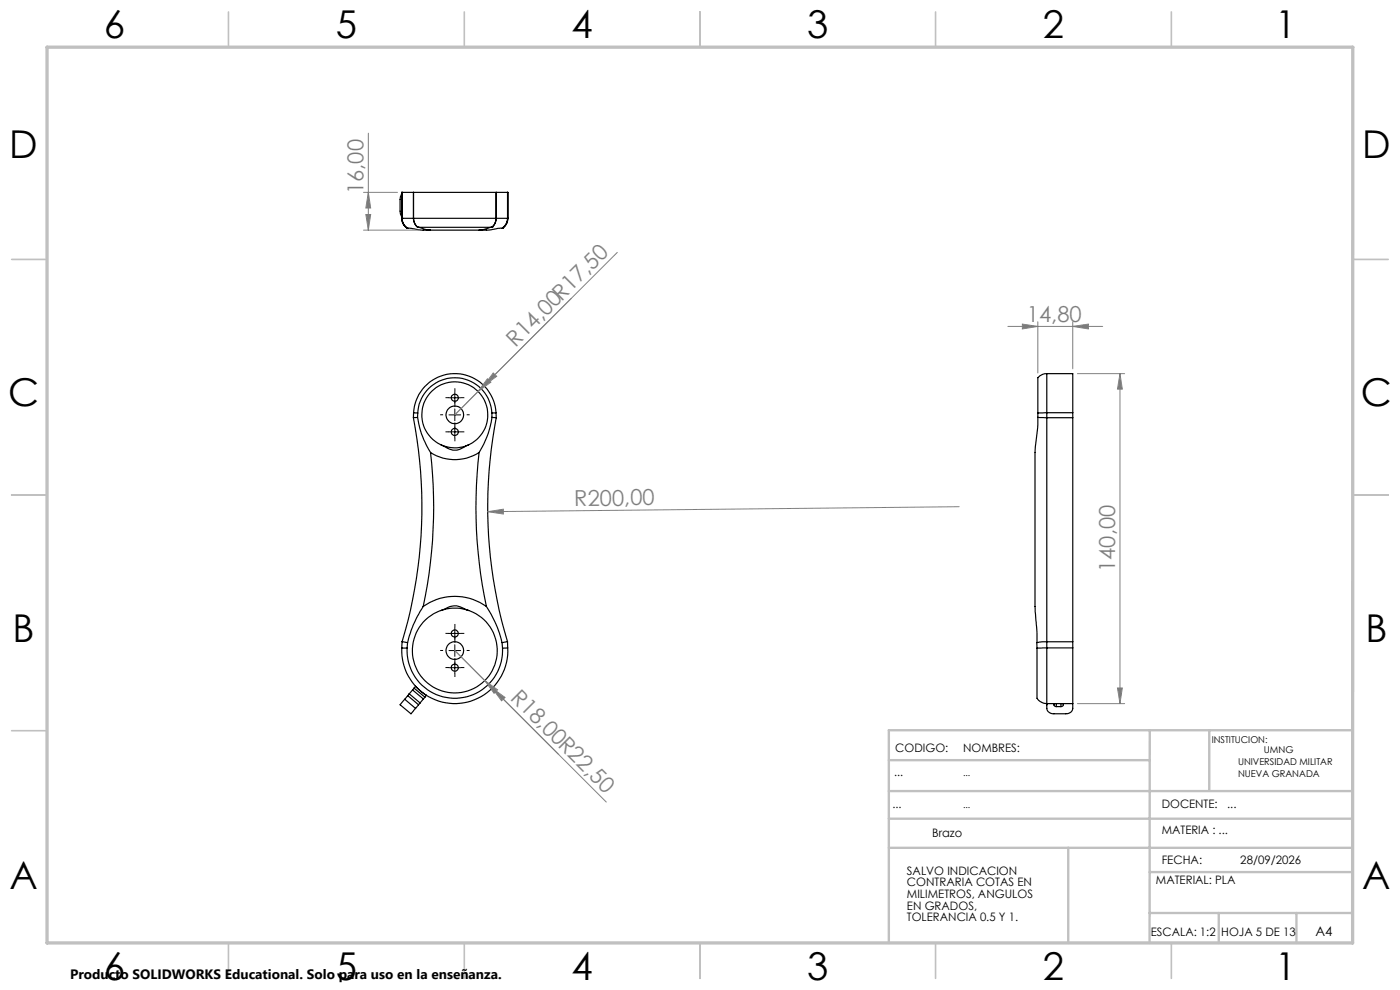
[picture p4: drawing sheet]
<svg xmlns="http://www.w3.org/2000/svg" width="297mm" height="210mm" viewBox="0 0 297 210" stroke-linecap="round" stroke-linejoin="round" font-family="sans-serif">
<g fill="none" stroke="#c0c0c0" stroke-width=".35">
<path d="M48.5 2.5v7.5M98.5 2.5v7.5M148.5 2.5v7.5M198.5 2.5v7.5M248.5 2.5v7.5M2.5 55h7.5M287 55h7.5M2.5 105h7.5M287 105h7.5M2.5 155h7.5M48.5 200v7.5M98.5 200v7.5"/>
<path d="M148.5 200v7.5M198.5 200v7.5M248.5 200v7.5"/>
</g>
<path d="M243.9 154.9v45.1M256.5 154.9v12.7M287 154.9h-98.4v45.1M188.6 173.7h98.3M188.6 179.8h98.3M188.6 167.8h98.3M188.6 161.2h55.3M226.6 179.8v20.2M243.9 193.7h43M243.9 185h43M258.6 193.7v6.3M275 193.7v6.3" fill="none" stroke="#c0c0c0" stroke-width=".5"/>
<path d="M10 10h277l-.1 190h-276.9z" fill="none" stroke="#c0c0c0" stroke-width=".7"/>
<g fill="none" stroke="#000" stroke-width=".25">
<path d="M85.2 46.3a2.54 2.54 0 0 0 1.2 2.1M85.2 40.8h.1M85.2 41.2l-.3 .5v.6v2.5v.6l.3 .6M85.2 46.3h.1M85.2 40.8v5.5M85.3 46.3l.3 1.2 .9 .9M85.3 40.8h2.4M85.3 46.3h2.4M85.3 40.8v5.5M86.4 48.4h.1M86.5 48.4h.4a15.2 15.2 0 0 0 4.4 .4M87.7 46.3l.3 1.2 .6 .7"/>
<path d="M87.7 40.8v5.5M87.7 46.3h.1M87.7 40.8h.1M87.7 46.3h17.5M87.7 40.8h17.5M87.7 46.3a2.61 2.61 0 0 0 .9 1.9M88.6 48.2h15.8M88.6 48.2h.1M88.6 48.2l2.7 .6M91.3 48.8h10.3M104.4 48.2h.1M104.4 48.2l-2.8 .6"/>
<path d="M105.2 46.3a2.61 2.61 0 0 1-.8 1.9M105.2 40.8v5.5M105.2 46.3h.1M105.2 40.8h.1M105.3 46.3l-.3 1.2-.6 .7M105.3 40.8h2.4M105.3 46.3h2.4M105.3 40.8v5.5M106.5 48.4h-.4a14.9 14.9 0 0 1-4.5 .4M106.6 48.4h.1M106.6 48.4h-.1M107.7 46.3l-.3 1.2-.9 .9"/>
<path d="M107.7 40.8v5.5M107.7 46.3h.1M107.7 46.3a2.54 2.54 0 0 1-1.1 2.1M222.1 79.3a1.6 1.6 0 0 0-1.9 1.9v6.4M222.1 79.3h5.5v8.3M222.1 79.3v8.3M87.7 88.6a99.7 99.7 0 0 1-2.4 47.5M87.7 87.6h.9M87.7 87.6a8.8 8.8 0 0 1 8.8-8.3 8.8 8.8 0 0 1 8.7 8.3M87.7 87.6v1M88.6 88.5l.1 .6a19 19 0 0 0 2.6 6.9M88.6 88.5l-.9 .1"/>
<path d="M88.6 87.6a7.9 7.9 0 0 1 7.9-7.5 7.9 7.9 0 0 1 7.9 7.5M88.6 87.6v.9M91.3 96a9.5 9.5 0 0 0 10.3 0M91.3 96a102.9 102.9 0 0 1-1.5 32.6M91.6 83a7 7 0 0 1 10.9 1.4 7 7 0 0 1-3.8 10.3 3.5 3.5 0 0 1-4.5-.1 7 7 0 0 1-2.6-11.6zM93.5 94.3a7 7 0 0 0 6 0M101.6 96a100.3 100.3 0 0 0 1.6 32.6M104.4 88.5a18.1 18.1 0 0 1-2.8 7.5M104.4 88.5l.9 .1M104.4 87.6v.9M105.2 87.6h-.8M105.2 87.6l.1 1"/>
<path d="M105.3 88.6a99.7 99.7 0 0 0 2.4 47.5M219.6 96v21.1a173.1 173.1 0 0 0 .4 18.4v.8M220.2 88.5l-.1 2.2-.5 5.2M220.2 88.5l1.9 .1M220.2 87.6v.9M222.1 88.6v47.5M222.1 87.6h-1.9M222.1 87.6v1M222.1 88.6h5.5M222.1 87.6h5.5M227.6 88.6v47.5M227.6 87.6v1"/>
<path d="M85.2 137.4l1.2 .1M85.2 137.4a11.3 11.3 0 0 0 11.3 11.9 11.3 11.3 0 0 0 11.2-11.9M85.3 136.1l1.2 .2M85.3 136.1l-.1 1.3M86.4 137.5a10.1 10.1 0 0 0 10.1 10.6 10.1 10.1 0 0 0 10.1-10.6M86.5 136.3l-.1 1.2M89.8 128.6l-2.1 3.9-1.2 3.8M89.8 128.6a11.5 11.5 0 0 1 13.4 0M90.3 131.4a17.1 17.1 0 0 1 5.4-2.8 4.5 4.5 0 0 1 3.4 .8 9 9 0 0 1 5.4 12.7 9 9 0 0 1-13.4 3.1 9 9 0 0 1-.8-13.8zM93.5 129.5a9.3 9.3 0 0 1 6 0M103.2 128.6l1 1.7 1.3 2.8 1 3.2M106.5 136.3l.1 1.2"/>
<path d="M107.7 136.1l-1.2 .2M107.7 136.1v1.3M107.7 137.4l-1.1 .1M220 136.3v1.2M220 137.5v9.5a1.56 1.56 0 0 0 1.2 2.1l.9 .2M222.1 136.1l-2.1 .2M222.1 137.4l-2.1 .1M222.1 137.4v11.9M222.1 136.1v1.3M222.1 137.4h5.5M222.1 136.1h5.5M227.6 137.4v11.9"/>
<path d="M227.6 136.1v1.3M85.9 148.3l-1 1.2 2.3 1.9 1-1.1M85.9 148.3l2.3 2M86.5 147.6l-.6 .7M86.5 147.6l2.3 1.9M86.8 147.2l-.3 .4M86.8 147.2l2.3 1.9M87.5 146.4l2.3 1.9M87.5 146.4l-.7 .8M87.8 146l.4-.4 2.3 1.9-.4 .4M87.8 146l-.3 .4M87.8 146l2.3 1.9"/>
<path d="M88.8 149.5l-.6 .8M89.1 149.1l-.3 .4M89.8 148.3l-.7 .8M90.1 147.9l-.3 .4M222.1 149.3a1.99 1.99 0 0 0 .2 1.6l1 .5h2.8a1.3 1.3 0 0 0 1.5-1.1v-1M222.1 149.3h5.5M222.2 149.3l-.1 .2M223.4 149.3l.2 .2M223.6 149.5l.1 .3 .4 .1M223.6 149.3v.2M224.1 149.9h1M224.1 149.3v.6"/>
<path d="M225.1 149.3v.6M225.6 149.3a.47 .47 0 0 1-.5 .6"/>
<circle cx="96.5" cy="91.6" r=".75"/>
<circle cx="96.5" cy="88" r="1.87"/>
<circle cx="96.5" cy="84.4" r=".74"/>
<circle cx="96.5" cy="134.4" r=".75"/>
<circle cx="96.5" cy="138" r="1.87"/>
<circle cx="96.5" cy="141.6" r=".74"/>
</g>
<g fill="none" stroke="#808080" stroke-width=".21">
<path d="M78.1 28.2v20.6M77.1 48.8h11.7M77.1 40.8h7.2M77.6 45.5h1l-.5 3.3zM78.1 40.8l.5 3.3h-1zM131 53.5l-29.6 29.5M104.6 79.1l.8 .7-2.7 2zM213.8 69.2h20.1M216.9 68.7l3.3 .5-3.3 .6zM220.2 68.3v10.8M227.6 69.2l3.3-.5v1.1zM227.6 68.3v9.9"/>
<path d="M228.6 79.3h10M237.6 79.3l.5 3.2h-1zM237.6 79.3v70M102.7 81.8l-6.2 6.2M103.4 80.4l.7 .7-2.7 1.9zM103.5 108.5l3.3-.5v1zM203.5 107.5l-100 1M102.8 144.3l2.8 2-.8 .8zM104.4 146l2.7 1.9-.7 .8zM104.4 146l-7.9-8 22 22M104.4 146l24.2 24.1M228.6 149.3h10"/>
<path d="M237.1 145.9h1l-.5 3.4z"/>
</g>
<g fill="none" stroke="#000" stroke-width=".21" stroke-dasharray="15.2 1.3 1.3 1.3" stroke-linecap="butt">
<path d="M94 88h-.6M95.3 91.6h-.8M95.3 84.4h-.8M96.5 90.4v-.8M96.5 92.9v.7M96.5 83.1v-.7M96.5 85.6v.8M96.5 85.5v-.6M96.5 90.5v.6M97.8 91.6h.7M97.8 84.4h.7M99 88h.6"/>
<path d="M94 138h-.6M95.3 134.4h-.8M96.5 133.1v-.7M96.5 135.6v.8M96.5 135.5v-.6M97.8 134.4h.7M99 138h.6M95.3 141.6h-.8M96.5 140.4v-.8M96.5 142.9v.7M96.5 140.5v.6M97.8 141.6h.7"/>
</g>
<path d="M95.2 91.6h2.5M95.2 84.4h2.5M95.2 88h2.5M96.5 83.1v2.5M96.5 86.7v2.5M96.5 90.4v2.5M95.2 134.4h2.5M95.2 138h2.5M96.5 133.1v2.5M96.5 136.8v2.4M95.2 141.6h2.5M96.5 140.4v2.5" fill="none" stroke="#000" stroke-width=".21"/>
<g fill="#808080">
<path d="M103.5 108.5l3.3-.5v1z"/>
<path d="M103.4 80.4l.7 .7-2.7 1.9z"/>
<path d="M104.6 79.1l.8 .7-2.7 2z"/>
<path d="M102.8 144.3l2.8 2-.8 .8z"/>
<path d="M104.4 146l2.7 1.9-.7 .8z"/>
<path d="M216.9 68.7l3.3 .5-3.3 .6zM227.6 69.2l3.3-.5v1.1z"/>
<path d="M77.6 45.5h1l-.5 3.3zM78.1 40.8l.5 3.3h-1z"/>
<path d="M237.6 79.3l.5 3.2h-1zM237.1 145.9h1l-.5 3.4z"/>
</g>
<g font-size="8.1">
<text x="22" y="8">6</text>
<text x="71.2" y="8">5</text>
<text x="121.2" y="8">4</text>
<text x="171.2" y="8">3</text>
<text x="221.2" y="8">2</text>
<text x="270.5" y="8">1</text>
<text x="2" y="33.6">D</text>
<text x="289" y="33.6">D</text>
<text x="1.7" y="86.1">C</text>
<text x="288.7" y="86.1">C</text>
<text x="2.7" y="136.1">B</text>
<text x="289.7" y="136.1">B</text>
<text x="2" y="188.6">A</text>
<text x="289" y="188.6">A</text>
<text x="22" y="208">6</text>
<text x="71.2" y="208">5</text>
<text x="121.2" y="208">4</text>
<text x="171.2" y="208">3</text>
<text x="221.2" y="208">2</text>
<text x="270.5" y="208">1</text>
</g>
<g font-size="4.7" fill="#808080">
<text x="77.1" y="41.2" transform="rotate(-90 77.1 41.2)">16,00</text>
<text x="217.9" y="68.2">14,80</text>
<text x="109.3" y="73.7" transform="rotate(-45 109.3 73.7)">R14,00R17,50</text>
<text x="121.8" y="107.3" transform="rotate(-1 121.8 107.3)">R200,00</text>
<text x="236.6" y="121.3" transform="rotate(-90 236.6 121.3)">140,00</text>
<text x="108.1" y="148.2" transform="rotate(45 108.1 148.2)">R18,00R22,50</text>
</g>
<text font-size="2.9" x="14.9" y="207.6">Producto SOLIDWORKS Educational. Solo para uso en la enseñanza.</text>
<text font-size="2.8" x="279.1" y="198.6">A4</text>
<g font-size="2.5">
<text x="189.9" y="159.6">CODIGO:</text>
<text x="204.3" y="159.6">NOMBRES:</text>
<text x="189.7" y="164.6">...</text>
<text x="189.3" y="171.5">...</text>
<text x="246.5" y="171.5">DOCENTE:</text>
<text x="260.3" y="171.5">...</text>
<text x="197.8" y="177.6">Brazo</text>
<text x="246.5" y="176.9">MATERIA : ...</text>
<text x="192.4" y="185.6">SALVO INDICACION</text>
<text x="246.5" y="183.3">FECHA:</text>
<text x="263.1" y="183.3">28/09/2026</text>
<text x="192.4" y="188">CONTRARIA COTAS EN</text>
<text x="192.4" y="190.5">MILIMETROS, ANGULOS</text>
<text x="245.2" y="187.6">MATERIAL: PLA</text>
<text x="192.4" y="193">EN GRADOS,</text>
<text x="192.4" y="195.4">TOLERANCIA 0.5 Y 1.</text>
<text x="244.1" y="198.6">ESCALA: 1:2</text>
<text x="259.1" y="198.6">HOJA 5 DE 13</text>
</g>
<g font-size="2">
<text x="257.1" y="157.6">INSTITUCION:</text>
<text x="268.1" y="159.7">UMNG</text>
<text x="204.3" y="164.6">...</text>
<text x="262.6" y="162.2">UNIVERSIDAD MILITAR</text>
<text x="262.6" y="164.7">NUEVA GRANADA</text>
<text x="204.3" y="171.4">...</text>
</g>
</svg>
